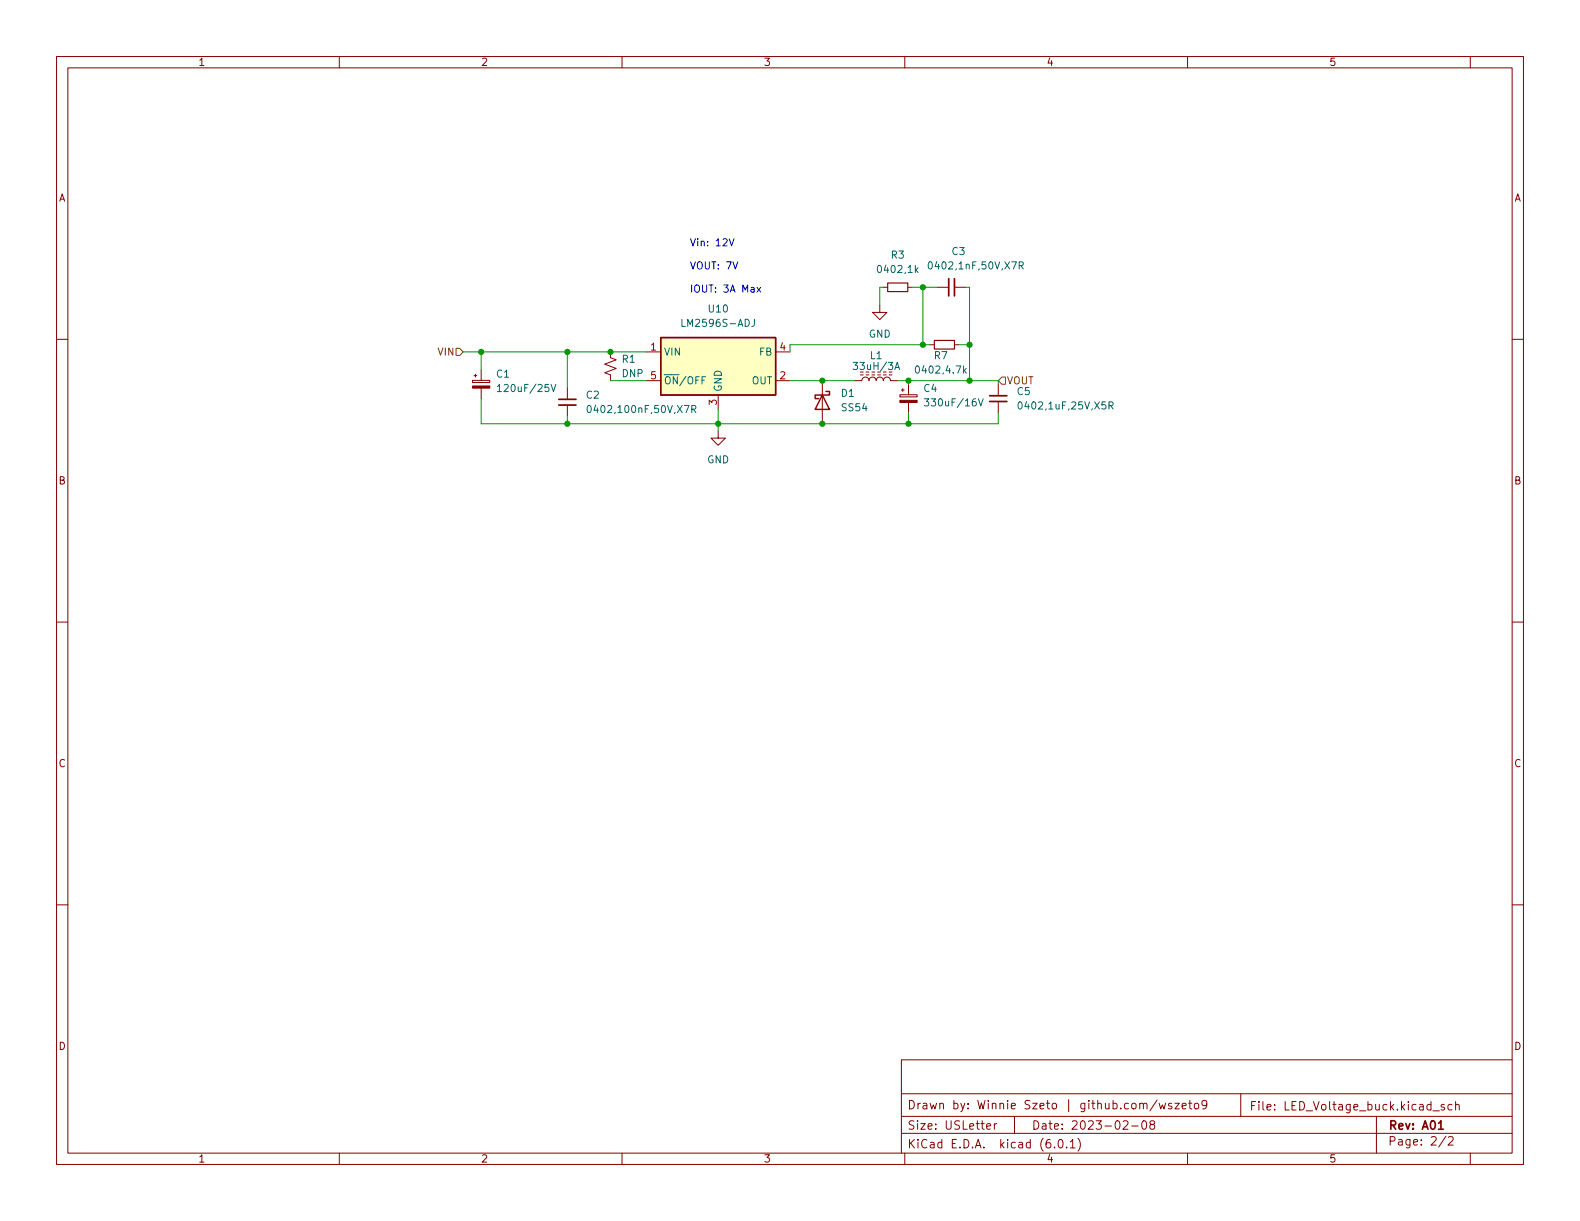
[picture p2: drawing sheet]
<svg xmlns="http://www.w3.org/2000/svg" width="279mm" height="216mm" viewBox="0 0 279 216" stroke-linecap="round" stroke-linejoin="round" font-family="sans-serif">
<g fill="none" stroke="#840000" stroke-width=".18">
<path d="M10 10h259.4v195.9h-259.4zM12 12h255.4v191.9h-255.4zM60 10v2M110 10v2M160 10v2M210 10v2M260 10v2M10 60h2M155.6 54v1.2h1.2l-1.2 1.3-1.3-1.3h1.3M156.2 50.8h.8M160.5 50.8h.8M165.7 50.8h2.1"/>
<path d="M168.8 50.8h2M267.4 60h2M83.6 67.3h3v.3h-3zM83.8 66.4h.5M84.1 66.2v.5M85.1 65.4v1.9M85.1 68.6v1.9M100.3 68.6v2M100.3 71.6v2.1M107.9 62.2v1l1.1 .4-2.1 .8 2.1 .8-2.1 .7 1 .4v1M114.3 67.3h2.5M114.3 62.2h2.5"/>
<path d="M127 76.2v1.3h1.3l-1.3 1.2-1.3-1.2h1.3M127 69.9v2.5M137.2 67.3h2.5M137.2 62.2h2.5M145.4 67.3v7.6M151.1 67.3h1.3a.64 .64 0 0 1 .6-.6 .64 .64 0 0 1 .7 .6 .64 .64 0 0 1 .6-.6 .64 .64 0 0 1 .6 .6 .64 .64 0 0 1 .7-.6 .64 .64 0 0 1 .6 .6 .64 .64 0 0 1 .6-.6 .64 .64 0 0 1 .7 .6h1.2M152.1 66.3h.6M153.2 66.3h.5M154.2 66.3h.5M155.2 66.3h.5M156.2 66.3h.5M157.2 66.3h.5"/>
<path d="M159.1 69.8h3.1v.4h-3.1zM159.4 69h.5M159.6 68.7v.5M160.7 67.9v1.9M160.7 71.2v1.8M164.5 61h.7M168.8 61h.7M176.5 67.9v2.1M176.5 71v2M10 110h2M267.4 110h2M10 160h2"/>
<path d="M267.4 160h2M159.4 197.4h108M159.4 193.4h108M174.5 199.2l.7-.2-.1-.3h-.4l-.2 .2v.7h.6M175.8 198.7v1M176.3 198.7h-.3l-.2 .3M179.4 197.4v3M198.6 198.3l.6-.1 .2 .1 .1 .3-1 1.1h1M200.1 199.1h1.2M202.1 198.2h.2a.81 .81 0 0 1 .5 .6 .81 .81 0 0 1-.3 .8l-.1 .1a.81 .81 0 0 1-.6-.6 .81 .81 0 0 1 .3-.9zM203.6 198.8l-.3-.3 .1-.2 .2-.1h.4l.2 .3-.1 .2-.6 .2-.2 .2 .1 .4 .2 .2 .4-.1 .2-.2-.1-.4-.2-.2M204.6 194.5l-1.3 1.9"/>
<path d="M205 195.1l.3 1 .2-.7 .3 .7 .3-1M207.2 195.2l-.4-.1-.2 .2 .1 .2 .5 .2v.3h-.6M207.8 195.1h.7l-.7 1h.7M209 195.6l.8-.2-.1-.2-.4-.1-.3 .2 .1 .7h.6M210.2 195.1h.6M210.4 194.6v1.3l.4 .2M211.3 195.2l.4-.1 .3 .3v.4l-.3 .3-.4-.1-.1-.2v-.4zM213.4 195.2l-.3 .3h-.3l-.3-.3 .2-.5 .4-.1 .2 .1a.99 .99 0 0 1-.3 1.4h-.3M219.4 193.4v4M243.4 197.4v6.5M253.4 196.4h1.1M255.4 195.3h-.4l-.2 .2 .1 .2 .5 .1v.4h-.6"/>
<path d="M256.8 195.3h-.5l-.3 .3v.4l.2 .2h.6M257.4 195.4l.2-.1h.4v1M257.4 194.8v1.5M267.4 187.4h-108v16.5M60 203.9v2M110 203.9v2M159.4 200.4h108M160 203.9v2M186.5 202.8v.2M187.3 201.5h.2a.81 .81 0 0 1 .6 .6 .81 .81 0 0 1-.3 .8l-.2 .1a.81 .81 0 0 1-.6-.6 .81 .81 0 0 1 .3-.9zM188.6 202.8v.2M189.3 201.9l.4-.4v1.5"/>
<path d="M189.3 203h.8M190.6 201.3a1.72 1.72 0 0 1 0 2.2M210 203.9v2M255.7 200.9l-1.3 1.9M256.1 201.1l.6-.1 .2 .1 .1 .3-1 1.1h1M260 203.9v2"/>
</g>
<path d="M167.8 49.3v3M168.8 49.3v3M98.8 71.6h3.1M98.8 70.6h3.1M175 71h3.1M175 70h3.1M254.4 198.6l.4-.4v1.5M254.4 199.7h.8" fill="none" stroke="#840000" stroke-width=".3"/>
<path d="M157 50h3.5v1.6h-3.5zM165.2 60.2h3.6v1.5h-3.6z" fill="none" stroke="#840000" stroke-width=".2"/>
<g fill="none" stroke="#006464" stroke-width=".18">
<path d="M120.6 56.5v1.2h.6M133.4 56.5v.9a.41 .41 0 0 1-.5 .3M164.3 46.4l.1-.1a.68 .68 0 0 1 .5 .6 .68 .68 0 0 1-.5 .7l-.1-.2-.2-.3zM180.2 47l.6-.1 .2-.2-.1-.3-.7-.1v1.3M180.5 47l.5 .6M88 68.3l.3-.3v1.2M88 69.2h.7M97.4 68l.5 1.2 .4-1.2M103.9 71.8l.2-.1a.68 .68 0 0 1 .5 .6 .68 .68 0 0 1-.5 .7l-.2-.2-.1-.3zM122.3 72.4l.6-.1 .2-.2-.1-.3-.7-.1v1.3M122.6 72.4l.5 .6M158.2 65.3l.5-1.2 .4 1.2"/>
<path d="M158.4 65h.6M162 64.8l.2-.1a.68 .68 0 0 1 .4 .6 .68 .68 0 0 1-.4 .7l-.2-.1-.1-.4zM163.5 70.5h.7l-.4 .5 .4 .1v.6l-.2 .1-.5-.1M170.5 65.5l.4 .5M170.9 65.1l-.5 .5M173 70.5l.4 1.3 .5-1.3M180.1 71.2l.2-.1a.68 .68 0 0 1 .5 .6 .68 .68 0 0 1-.5 .6l-.2-.1-.1-.4zM196.1 71.7h.6l.1-.2v-.3l-.7-.1v1.2M196.4 71.7l.4 .6"/>
</g>
<g fill="#840000" stroke="#840000" stroke-width=".18">
<path d="M159.1 70.8h3.1v.4h-3.1z"/>
<path d="M83.6 68.2h3v.4h-3z"/>
</g>
<path d="M116.8 59.7h20.4v10.2h-20.4zM145.4 69.9l1.3 2.5h-2.6zM146 69.2h.7v.7h-2.6v.6h.7" fill="none" stroke="#840000" stroke-width=".25"/>
<path d="M116.8 59.7h20.4v10.2h-20.4z" fill="#ffffc2" stroke="#ffffc2" stroke-width=".18"/>
<path d="M80.6 61.6h.7l.6 .6-.6 .7h-.7zM177.2 66.7h.6v1.2h-.6l-.7-.6z" fill="none" stroke="#725600" stroke-width=".18"/>
<path d="M129 42.2l.4 1.3 .4-1.3M133.8 50.8l.7 .9M134.5 50.8l-.7 .9" fill="none" stroke="#0000c2" stroke-width=".18"/>
<g fill="none" stroke="#009600" stroke-width=".18">
<path d="M156.2 50.8h-.6v3.2M161.3 50.8h4.4M163.2 50.8v10.2M170.8 50.8h.6v16.5M81.9 62.2h32.4M85.1 70.5v4.4h91.4v-1.9M85.1 62.2v3.2M100.3 62.2v6.4M100.3 73.7v1.2M107.9 67.3h6.4M127 72.4v3.8M139.7 67.3h11.4"/>
<path d="M158.7 67.3h17.8v.6M160.7 67.3v.6M160.7 73v1.9M164.5 61h-24.8v1.2M169.5 61h1.9"/>
</g>
<g fill="#009600" stroke="#009600" stroke-width=".18">
<circle cx="160.7" cy="74.9" r=".46"/>
<circle cx="160.7" cy="67.3" r=".46"/>
<circle cx="163.2" cy="50.8" r=".46"/>
<circle cx="163.2" cy="61" r=".46"/>
<circle cx="171.4" cy="61" r=".46"/>
<circle cx="171.4" cy="67.3" r=".46"/>
<circle cx="145.4" cy="74.9" r=".46"/>
<circle cx="127" cy="74.9" r=".46"/>
<circle cx="145.4" cy="67.3" r=".46"/>
<circle cx="85.1" cy="62.2" r=".46"/>
<circle cx="100.3" cy="62.2" r=".46"/>
<circle cx="107.9" cy="62.2" r=".46"/>
<circle cx="100.3" cy="74.9" r=".46"/>
</g>
<g font-size="2.1" fill="#840000">
<text x="160.4" y="196.2">Drawn by: Winnie Szeto | github.com/wszeto9</text>
<text x="220.9" y="196.3">File: LED_Voltage_buck.kicad_sch</text>
<text x="160.4" y="203">KiCad E.D.A. kicad (6.0.1)</text>
<text x="160.4" y="199.7">Size: USLetter</text>
<text x="182.4" y="199.7">Date: 2023-02-08</text>
<text x="245.4" y="199.7">Rev: A01</text>
<text x="245.4" y="202.5">Page: 2/2</text>
</g>
<g font-size="1.8" fill="#840000">
<text x="35" y="11.6">1</text>
<text x="85" y="11.6">2</text>
<text x="135" y="11.6">3</text>
<text x="185" y="11.6">4</text>
<text x="235" y="11.6">5</text>
<text x="10.3" y="35.6">A</text>
<text x="267.7" y="35.6">A</text>
<text x="10.3" y="85.7">B</text>
<text x="267.7" y="85.7">B</text>
<text x="10.3" y="135.6">C</text>
<text x="267.7" y="135.6">C</text>
<text x="10.3" y="185.7">D</text>
<text x="267.7" y="185.7">D</text>
<text x="35" y="205.6">1</text>
<text x="85" y="205.6">2</text>
<text x="135" y="205.6">3</text>
<text x="185" y="205.6">4</text>
<text x="235" y="205.6">5</text>
</g>
<g font-size="1.8" fill="#0000c2">
<text x="121.9" y="43.5">Vin: 12V</text>
<text x="121.9" y="47.6">VOUT: 7V</text>
<text x="121.9" y="51.7">IOUT: 3A Max</text>
</g>
<g font-size="1.8" fill="#006464">
<text x="157.6" y="45.7">R3</text>
<text x="165.2" y="47.6">0402,1nF,50V,X7R</text>
<text x="168.4" y="45.1">C3</text>
<text x="155.6" y="48.3">0402,1k</text>
<text x="121.1" y="57.8">LM2596S-ADJ</text>
<text x="125.4" y="55.2">U10</text>
<text x="153.6" y="59.7">GND</text>
<text x="110" y="64.1">R1</text>
<text x="117.3" y="62.9">VIN</text>
<text x="134.3" y="62.9">FB</text>
<text x="151.4" y="65.4">33uH/3A</text>
<text x="153.9" y="63.5">L1</text>
<text x="165.2" y="63.5">R7</text>
<text x="87.8" y="66.8">C1</text>
<text x="88.7" y="69.3">120uF/25V</text>
<text x="103.7" y="70.5">C2</text>
<text x="110" y="66.7">DNP</text>
<text x="117.3" y="67.9">~{ON}/OFF</text>
<text x="127.6" y="69.3" transform="rotate(-90 127.6 69.3)">GND</text>
<text x="132.9" y="67.9">OUT</text>
<text x="148.8" y="70.2">D1</text>
<text x="162.4" y="66">0402,4.7k</text>
<text x="163.4" y="69.3">C4</text>
<text x="164.3" y="71.8">330uF/16V</text>
<text x="179.9" y="69.8">C5</text>
<text x="105.1" y="73">0402,100nF,50V,X7R</text>
<text x="148.9" y="72.7">SS54</text>
<text x="181.1" y="72.4">0402,1uF,25V,X5R</text>
<text x="125" y="81.9">GND</text>
</g>
<g font-size="1.8" fill="#725600">
<text x="77.5" y="62.9">VIN</text>
<text x="178" y="67.9">VOUT</text>
</g>
<g font-size="1.8" fill="#a90000">
<text x="115.1" y="62">1</text>
<text x="137.9" y="62">4</text>
<text x="115.1" y="67.1">5</text>
<text x="126.7" y="71.6" transform="rotate(-90 126.7 71.6)">3</text>
<text x="137.9" y="67.1">2</text>
</g>
</svg>
